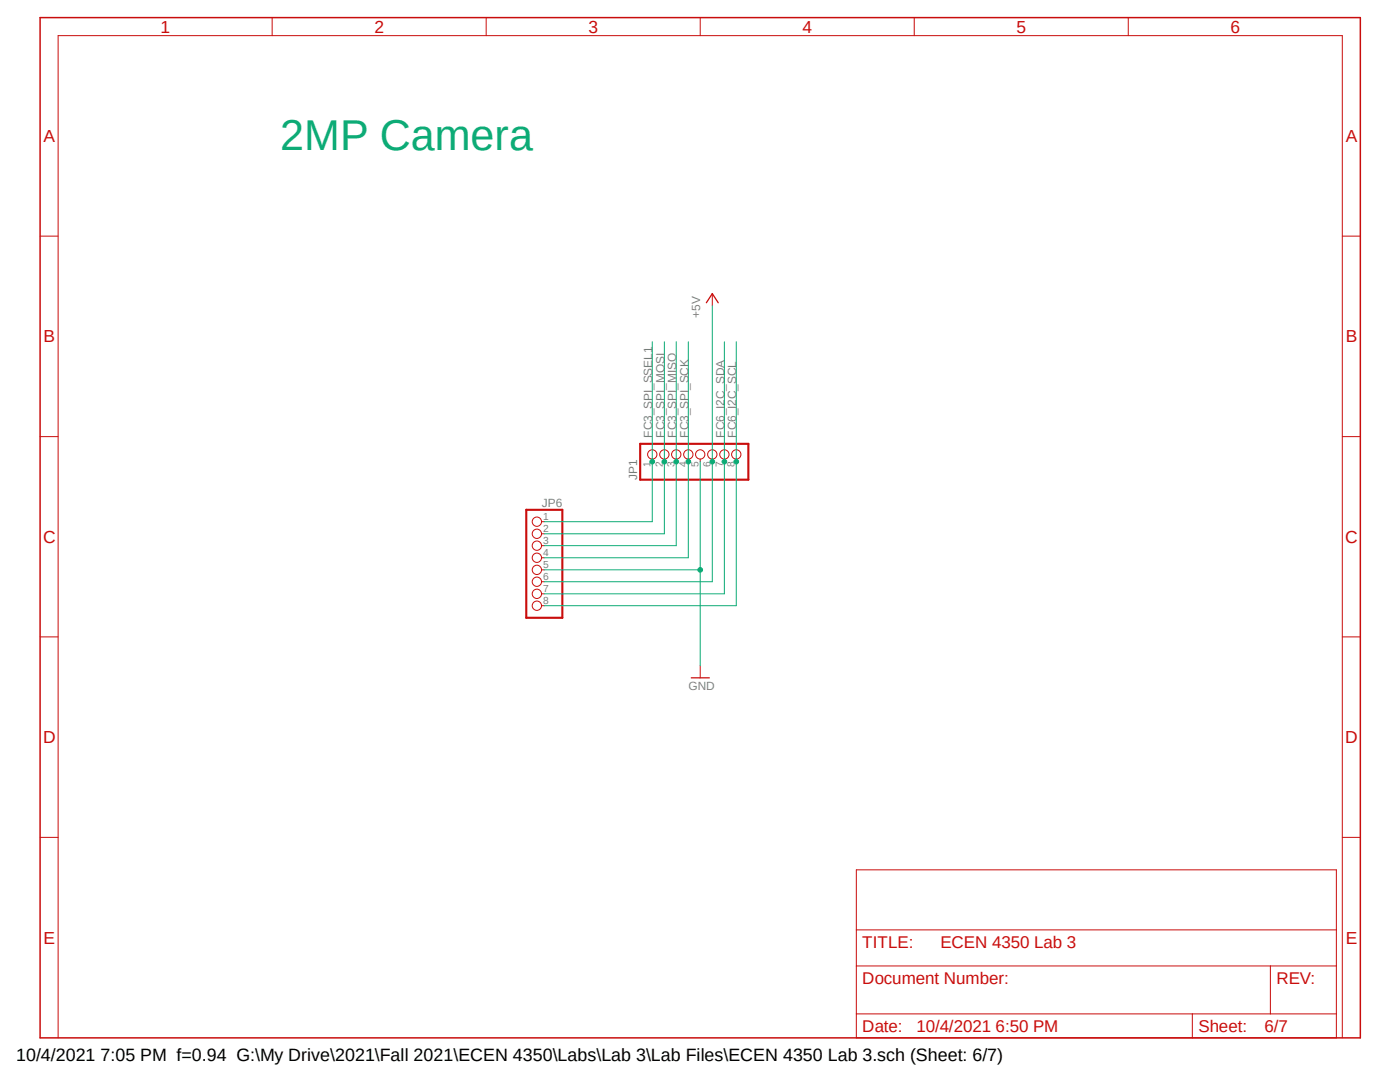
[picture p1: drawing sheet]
<svg xmlns="http://www.w3.org/2000/svg" width="279mm" height="216mm" viewBox="0 0 279 216" stroke-linecap="round" stroke-linejoin="round" font-family="sans-serif">
<path d="M7.5 3.2l264.4 204.4M271.9 3.2l-264.4 204.4" fill="none" stroke="#fff" stroke-width=".2"/>
<path d="M8 3.5h263.5v203.6h-263.5z" fill="none" stroke="#c90d0c" stroke-width=".3"/>
<g fill="none" stroke="#c90d0c" stroke-width=".2">
<path d="M54.3 3.5v3.6M97 3.5v3.6M139.7 3.5v3.6M182.5 3.5v3.6M225.2 3.5v3.6M8 47.1h3.6M142.2 58.6v2.4M267.9 47.1h3.6M8 87.1h3.6M130.2 91.6v.5M132.6 91.6v.5M135 91.6v.5"/>
<path d="M137.4 91.6v.5M139.7 91.6v.5M142.2 91.6v.5M144.6 91.6v.5M146.9 91.6v.5M267.9 87.1h3.6M108.1 104.1h.5M108.1 106.5h.5M108.1 108.9h.5M108.1 111.3h.5M108.1 113.7h.5M108.1 116.1h.5"/>
<path d="M108.1 118.5h.5M8 127.1h3.6M108.1 120.9h.5M139.7 132.8v2.5M267.9 127.1h3.6M8 167.1h3.6M170.9 173.6h95.8v33.5h-95.8zM267.9 167.1h3.6M170.9 192.7h95.8M170.9 185.5h95.8M253.5 192.7v9.6M11.6 207.1v-200h256.3v200"/>
<path d="M170.9 202.3h95.8M238 202.3v4.8"/>
<circle cx="130.2" cy="90.7" r=".93"/>
<circle cx="132.6" cy="90.7" r=".93"/>
<circle cx="135" cy="90.7" r=".93"/>
<circle cx="137.4" cy="90.7" r=".93"/>
<circle cx="139.7" cy="90.7" r=".93"/>
<circle cx="142.2" cy="90.7" r=".93"/>
<circle cx="144.6" cy="90.7" r=".93"/>
<circle cx="146.9" cy="90.7" r=".93"/>
<circle cx="107.1" cy="111.3" r=".93"/>
<circle cx="107.1" cy="104.1" r=".93"/>
<circle cx="107.1" cy="106.5" r=".93"/>
<circle cx="107.1" cy="113.7" r=".93"/>
<circle cx="107.1" cy="116.1" r=".93"/>
<circle cx="107.1" cy="118.5" r=".93"/>
<circle cx="107.1" cy="108.9" r=".93"/>
<circle cx="107.1" cy="120.9" r=".93"/>
</g>
<path d="M127.8 88.6h21.6v7.1h-21.6zM105 101.7h7.2v21.6h-7.2z" fill="none" stroke="#c90d0c" stroke-width=".42"/>
<path d="M141 60.4l1.2-1.8 1.1 1.8M138 135.3h3.6" fill="none" stroke="#c90d0c" stroke-width=".25"/>
<path d="M130.2 68.2v35.9h-21.6" fill="none" stroke="#0dab76" stroke-width=".2"/>
<circle cx="130.2" cy="92.1" r=".46" fill="#0dab76"/>
<g fill="none" stroke="#0dab76" stroke-width=".2">
<path d="M132.6 68.2v38.3h-24"/>
<circle cx="130.2" cy="92.1" r=".46"/>
</g>
<circle cx="132.6" cy="92.1" r=".46" fill="#0dab76"/>
<g fill="none" stroke="#0dab76" stroke-width=".2">
<path d="M135 68.2v40.7h-26.4"/>
<circle cx="132.6" cy="92.1" r=".46"/>
</g>
<circle cx="135" cy="92.1" r=".46" fill="#0dab76"/>
<g fill="none" stroke="#0dab76" stroke-width=".2">
<path d="M137.4 68.2v43.1h-28.8"/>
<circle cx="135" cy="92.1" r=".46"/>
</g>
<circle cx="137.4" cy="92.1" r=".46" fill="#0dab76"/>
<g fill="none" stroke="#0dab76" stroke-width=".2">
<path d="M142.2 61v55.1h-33.6"/>
<circle cx="137.4" cy="92.1" r=".46"/>
</g>
<circle cx="142.2" cy="92.1" r=".46" fill="#0dab76"/>
<g fill="none" stroke="#0dab76" stroke-width=".2">
<path d="M139.7 92.1v40.7M108.6 113.7h31.1"/>
<circle cx="142.2" cy="92.1" r=".46"/>
</g>
<circle cx="139.7" cy="113.7" r=".46" fill="#0dab76"/>
<g fill="none" stroke="#0dab76" stroke-width=".2">
<path d="M144.6 68.2v50.3h-36"/>
<circle cx="139.7" cy="113.7" r=".46"/>
</g>
<circle cx="144.6" cy="92.1" r=".46" fill="#0dab76"/>
<g fill="none" stroke="#0dab76" stroke-width=".2">
<path d="M146.9 68.2v52.7h-38.3"/>
<circle cx="144.6" cy="92.1" r=".46"/>
</g>
<circle cx="146.9" cy="92.1" r=".46" fill="#0dab76"/>
<circle cx="146.9" cy="92.1" r=".46" fill="none" stroke="#0dab76" stroke-width=".2"/>
<text font-size="8.6" fill="#0dab76" x="55.9" y="29.8">2MP Camera</text>
<text font-size="3.6" x="3.2" y="211.7">10/4/2021 7:05 PM f=0.94 G:\My Drive\2021\Fall 2021\ECEN 4350\Labs\Lab 3\Lab Files\ECEN 4350 Lab 3.sch (Sheet: 6/7)</text>
<g font-size="3.5" fill="#c90d0c">
<text x="32" y="6.6">1</text>
<text x="74.7" y="6.6">2</text>
<text x="117.4" y="6.6">3</text>
<text x="160.1" y="6.6">4</text>
<text x="202.9" y="6.6">5</text>
<text x="245.6" y="6.6">6</text>
<text x="8.7" y="28.3">A</text>
<text x="268.6" y="28.3">A</text>
<text x="8.7" y="68.3">B</text>
<text x="268.6" y="68.3">B</text>
<text x="8.6" y="108.3">C</text>
<text x="268.5" y="108.3">C</text>
<text x="8.6" y="148.3">D</text>
<text x="268.5" y="148.3">D</text>
<text x="8.7" y="188.3">E</text>
<text x="268.6" y="188.3">E</text>
</g>
<g font-size="3.4" fill="#c90d0c">
<text x="172.1" y="189.1">TITLE:</text>
<text x="187.7" y="189.1">ECEN 4350 Lab 3</text>
<text x="172.1" y="196.3">Document Number:</text>
<text x="254.7" y="196.3">REV:</text>
<text x="172.1" y="205.9">Date:</text>
<text x="182.9" y="205.9">10/4/2021 6:50 PM</text>
<text x="239.2" y="205.9">Sheet:</text>
<text x="252.3" y="205.9">6/7</text>
</g>
<g font-size="2.4" fill="#808080">
<text x="139.7" y="63.4" transform="rotate(-90 139.7 63.4)">+5V</text>
<text x="130.2" y="87.3" transform="rotate(-90 130.2 87.3)">FC3_SPI_SSEL1</text>
<text x="132.6" y="87.3" transform="rotate(-90 132.6 87.3)">FC3_SPI_MOSI</text>
<text x="135" y="87.3" transform="rotate(-90 135 87.3)">FC3_SPI_MISO</text>
<text x="137.4" y="87.3" transform="rotate(-90 137.4 87.3)">FC3_SPI_SCK</text>
<text x="144.6" y="87.3" transform="rotate(-90 144.6 87.3)">FC6_I2C_SDA</text>
<text x="146.9" y="87.3" transform="rotate(-90 146.9 87.3)">FC6_I2C_SCL</text>
<text x="127.2" y="95.7" transform="rotate(-90 127.2 95.7)">JP1</text>
<text x="108.2" y="101.1">JP6</text>
<text x="137.4" y="137.6">GND</text>
</g>
<g font-size="2" fill="#808080">
<text x="129.8" y="93.1" transform="rotate(-90 129.8 93.1)">1</text>
<text x="132.3" y="93.1" transform="rotate(-90 132.3 93.1)">2</text>
<text x="134.6" y="93.1" transform="rotate(-90 134.6 93.1)">3</text>
<text x="137" y="93.1" transform="rotate(-90 137 93.1)">4</text>
<text x="139.4" y="93.1" transform="rotate(-90 139.4 93.1)">5</text>
<text x="141.8" y="93.1" transform="rotate(-90 141.8 93.1)">6</text>
<text x="144.2" y="93.1" transform="rotate(-90 144.2 93.1)">7</text>
<text x="146.6" y="93.1" transform="rotate(-90 146.6 93.1)">8</text>
<text x="108.4" y="103.8">1</text>
<text x="108.4" y="106.2">2</text>
<text x="108.4" y="108.6">3</text>
<text x="108.4" y="111">4</text>
<text x="108.4" y="113.4">5</text>
<text x="108.4" y="115.7">6</text>
<text x="108.4" y="118.2">7</text>
<text x="108.4" y="120.5">8</text>
</g>
</svg>
